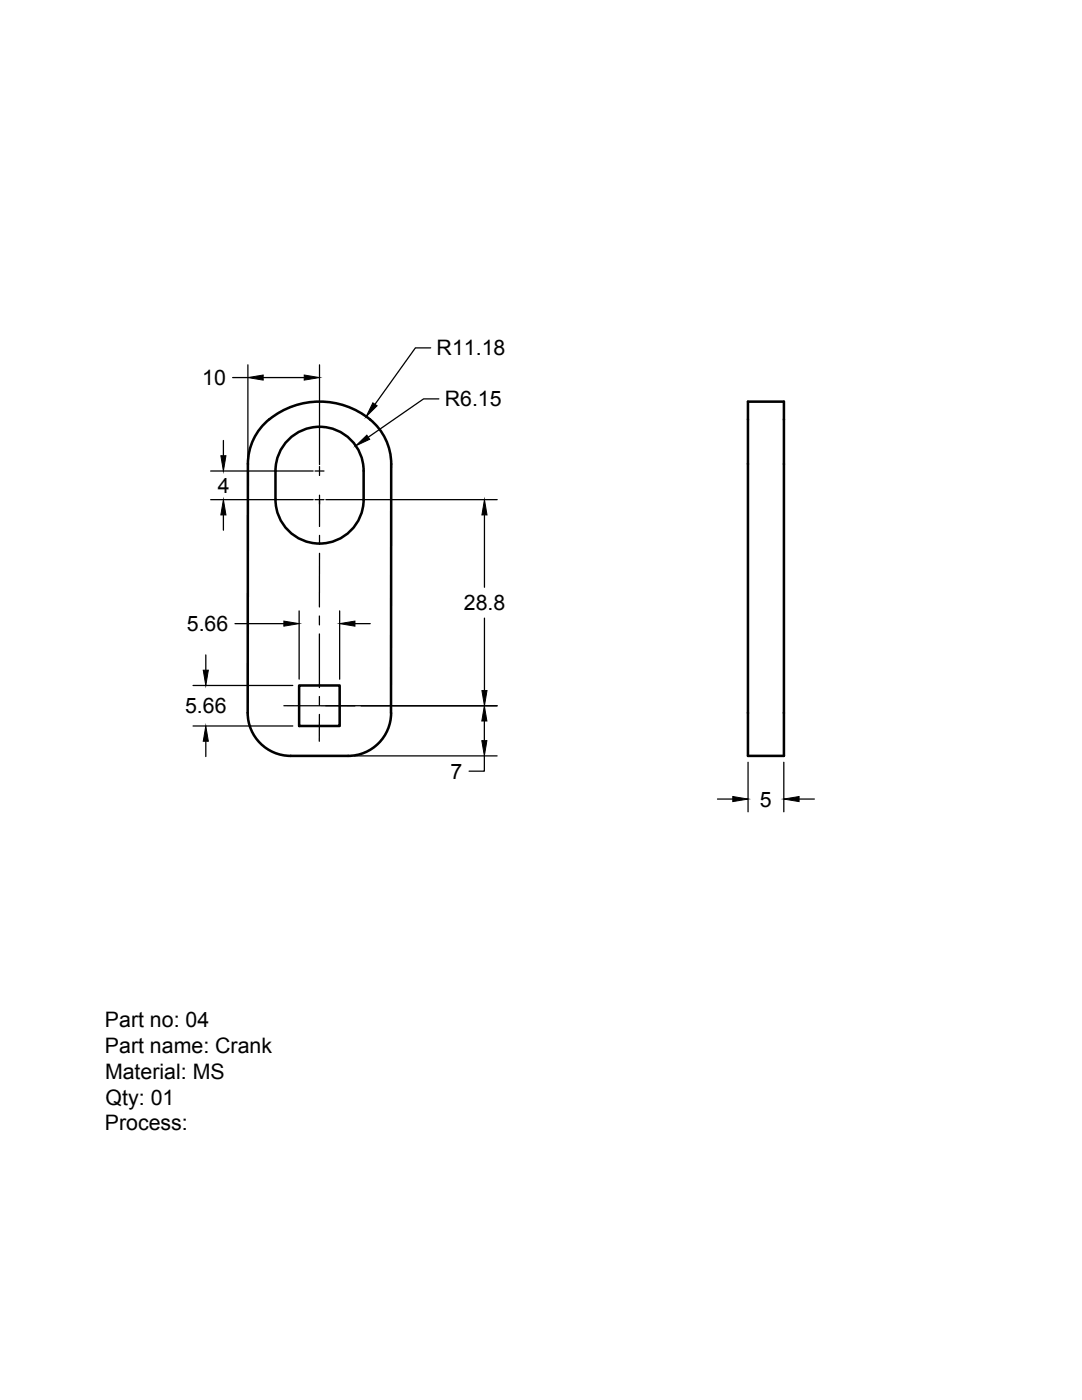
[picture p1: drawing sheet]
<svg xmlns="http://www.w3.org/2000/svg" width="216mm" height="279mm" viewBox="0 0 216 279" stroke-linecap="round" stroke-linejoin="round" font-family="sans-serif">
<!-- layer: Visible -->
<path d="M52.9 84.4a15.8 15.8 0 0 1 23 1.5 11.4 11.4 0 0 1 2.2 6.7l-.1 49.7a8.6 8.6 0 0 1-8.5 8.6h-11.5a8.6 8.6 0 0 1-8.6-8.6l.1-49.7a11.4 11.4 0 0 1 3.4-8.2zM55 99.7v-5.7a8.8 8.8 0 0 1 8.8-8.8 8.8 8.8 0 0 1 8.8 8.8v5.7M55 99.7a8.8 8.8 0 0 0 8.8 8.8 8.8 8.8 0 0 0 8.8-8.8M149.2 80.2h7.2v70.7h-7.2zM59.7 136.8h8.1v8.1h-8.1z" fill="none" stroke="#000" stroke-width=".51"/>
<!-- layer: Center Lines -->
<path d="M62.9 94h1.7M62.9 99.7h1.7M63.8 93.1v1.8M63.8 98.8v6.3M63.8 106.8v1.8M63.8 110.4l-.1 10.7M63.7 122.9v1.8M63.7 126.5v10.7M63.7 139v1.8M56.6 140.8l14.2 .1M63.7 142.6v5.3" fill="none" stroke="#000" stroke-width=".25"/>
<!-- layer: Dimensions -->
<g fill="none" stroke="#000" stroke-width=".25">
<path d="M46.4 75.4h3.1M49.5 72.8v18.5M52.5 75.4h8.2M63.8 72.8v19.9M85.9 69.4h-3l-8.1 11.3M87.6 79.6h-3.1l-11 7.6M42 99.7h20.5M42 94h20.5M44.6 87.9v3.1M65 99.7h34.2M44.6 102.8v3M96.7 102.8v14.4"/>
<path d="M38.5 136.8h19.9M41.1 130.7v3.1M46.9 124.5h9.7M59.7 121.9v13.6M67.8 121.9v13.7M70.8 124.5h3.1M96.7 123.4v14.4M38.5 144.9h19.9M41.1 147.9v3.1M65 140.8h34.2M70.7 150.9h28.5M72.1 140.9h27.1"/>
<path d="M96.6 150.9v3h-3M96.6 143.9v3.9M143.2 159.5h3M149.3 152.1v9.9M156.4 152.1v9.9M159.4 159.5h3.1"/>
</g>
<g fill="#000" stroke="#000" stroke-width=".2">
<path d="M49.5 75.4l3-.6v1.1zM60.7 74.8l3.1 .6-3.1 .5zM44.1 91h1l-.5 3zM71 89l2.2-2.2 .6 .9zM74.4 80.4l.8 .6-2.2 2.2zM44.6 99.7l.5 3.1h-1zM96.7 99.7l.5 3.1h-1zM40.6 133.8h1l-.5 3zM56.6 124l3.1 .5-3.1 .5zM67.8 124.5l3-.5v1zM96.2 137.8h1l-.5 3.1zM41.1 144.9l.5 3h-1z"/>
<path d="M96.6 140.8l.6 3.1h-1.1zM96.1 147.8h1.1l-.6 3.1zM146.2 159l3.1 .5-3.1 .5zM156.4 159.5l3-.5v1z"/>
</g>
<g font-size="4.3">
<text x="87.1" y="70.9">R11.18</text>
<text x="40.4" y="76.9">10</text>
<text x="88.8" y="81.1">R6.15</text>
<text x="43.5" y="98.4">4</text>
<text x="37.3" y="126">5.66</text>
<text x="92.6" y="121.8">28.8</text>
<text x="36.9" y="142.3">5.66</text>
<text x="89.9" y="155.4">7</text>
<text x="151.6" y="161">5</text>
<text x="20.9" y="205">Part no: 04</text>
<text x="20.9" y="210.2">Part name: Crank</text>
<text x="21" y="215.3">Material: MS</text>
<text x="21.1" y="220.4">Qty: 01</text>
<text x="20.9" y="225.5">Process:</text>
</g>
</svg>
